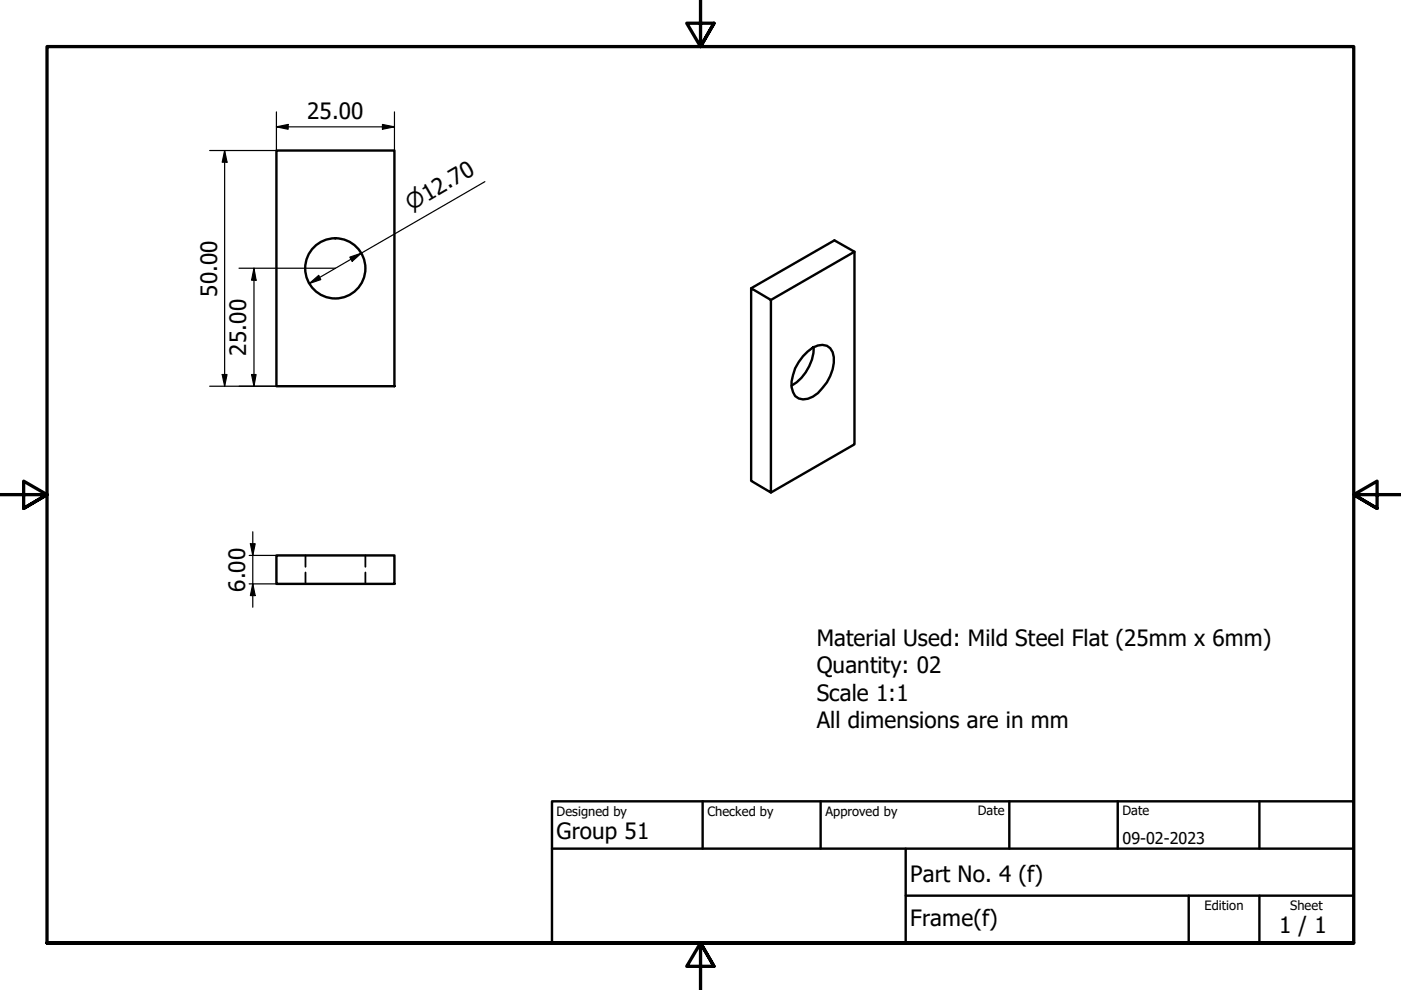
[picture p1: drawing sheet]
<svg xmlns="http://www.w3.org/2000/svg" width="297mm" height="210mm" viewBox="0 0 297 210" stroke-linecap="round" stroke-linejoin="round" font-family="sans-serif">
<!-- layer: Visible (ISO) -->
<g fill="none" stroke="#000" stroke-width=".51">
<path d="M58.6 31.9h25v50h-25zM181.2 53.4v40.8l-17.8 10.2M159.3 61.1l4.1 2.5v40.8l-4.1-2.4zM159.3 61.1l17.6-10.1 4.3 2.4-17.8 10.2M170.2 75.5a5.5 5.5 0 0 1 4.2-2.4 2.5 2.5 0 0 1 2.4 2.6 9.3 9.3 0 0 1-5.5 8.9 2.56 2.56 0 0 1-3.5-2.5 9.7 9.7 0 0 1 2.4-6.6zM172.5 73.6a9.7 9.7 0 0 1-4.7 8.2M58.6 117.8h25v6h-25z"/>
<circle cx="71.1" cy="56.9" r="6.4"/>
</g>
<!-- layer: Hidden (ISO) -->
<path d="M64.8 117.8v2.4M77.5 117.8v2.4M64.8 121.4v2.4M77.5 121.4v2.4" fill="none" stroke="#000" stroke-width=".38"/>
<!-- layer: Border (ISO) -->
<path d="M148.5 -.1v10l-2.9-5h5.8l-2.9 5 2.9-5M0 104.9h10l-5-2.9v5.8l5-2.9-5 2.9M297 104.9h-10l5-2.9v5.8l-5-2.9 5 2.9M10 199.9v-190h277v190h-277h277M151.4 204.9l-2.9-5 2.9 5h-5.8l2.9-5v10" fill="none" stroke="#000" stroke-width=".7"/>
<!-- layer: Title (ISO) -->
<path d="M117 169.9h170v30h-170zM117 179.9h170M149 169.9v10M174 169.9v10M192 179.9v20M214 169.9v10M237 169.9v10M267 169.9v10M192 189.9h95M252 189.9v10M267 189.9v10" fill="none" stroke="#000" stroke-width=".51"/>
<!-- layer: Dimension (ISO) -->
<g fill="none" stroke="#000" stroke-width=".25">
<path d="M47.6 31.9l.5 2.5h-1zM47.6 31.9v50M58.6 26.9l2.5-.5v1zM58.6 23.7v8.2h-14.2M58.6 26.9h25M81.1 26.4l2.5 .5-2.5 .5zM83.6 23.7v8.2M102.8 38.5l-37.2 21.6M50.7 56.9h20.4M53.8 56.9l.5 2.5h-1zM53.8 56.9v25M74.2 54.5l2.4-.8-1.9 1.7z"/>
<path d="M47.1 79.4h1l-.5 2.5zM53.3 79.4h1l-.5 2.5zM65.6 60.1l2-1.7 .4 .9zM44.4 81.9h14.2M52.8 117.8h5.8M53.1 115.3h1l-.5 2.5zM53.6 112.7v16M52.8 123.8h5.8M53.6 123.8l.5 2.5h-1z"/>
</g>
<g fill="#000">
<path d="M47.6 31.9l.5 2.5h-1z" fill-rule="evenodd"/>
<path d="M58.6 26.9l2.5-.5v1z" fill-rule="evenodd"/>
<path d="M81.1 26.4l2.5 .5-2.5 .5z" fill-rule="evenodd"/>
<path d="M53.8 56.9l.5 2.5h-1z" fill-rule="evenodd"/>
<path d="M65.6 60.1l2-1.7 .4 .9z" fill-rule="evenodd"/>
<path d="M74.2 54.5l2.4-.8-1.9 1.7z" fill-rule="evenodd"/>
<path d="M47.1 79.4h1l-.5 2.5z" fill-rule="evenodd"/>
<path d="M53.3 79.4h1l-.5 2.5z" fill-rule="evenodd"/>
<path d="M53.1 115.3h1l-.5 2.5z" fill-rule="evenodd"/>
<path d="M53.6 123.8l.5 2.5h-1z" fill-rule="evenodd"/>
</g>
<g font-size="4.8">
<text x="65.2" y="25.3">25.00</text>
<text x="46" y="62.9" transform="rotate(-90 46 62.9)">50.00</text>
<text x="52.2" y="75.4" transform="rotate(-90 52.2 75.4)">25.00</text>
<text x="52" y="125.4" transform="rotate(-90 52 125.4)">6.00</text>
<text x="173.2" y="137">Material Used: Mild Steel Flat (25mm x 6mm)</text>
<text x="173.2" y="142.8">Quantity: 02</text>
<text x="173.2" y="148.6">Scale 1:1</text>
<text x="173.2" y="154.3">All dimensions are in mm</text>
<text x="118" y="178">Group 51</text>
<text x="193" y="186.9">Part No. 4 (f)</text>
<text x="193" y="196.3">Frame(f)</text>
<text x="271.2" y="197.8">1 / 1</text>
</g>
<text font-size="4.6" x="87.2" y="44.8" transform="rotate(-30 87.2 44.8)">⌀12.70</text>
<text font-size="3.4" x="238" y="178.9">09-02-2023</text>
<g font-size="2.7">
<text x="118" y="173">Designed by</text>
<text x="150" y="173">Checked by</text>
<text x="175" y="173">Approved by</text>
<text x="207.3" y="172.9">Date</text>
<text x="238" y="172.9">Date</text>
<text x="255.4" y="193">Edition</text>
<text x="273.6" y="193">Sheet</text>
</g>
</svg>
